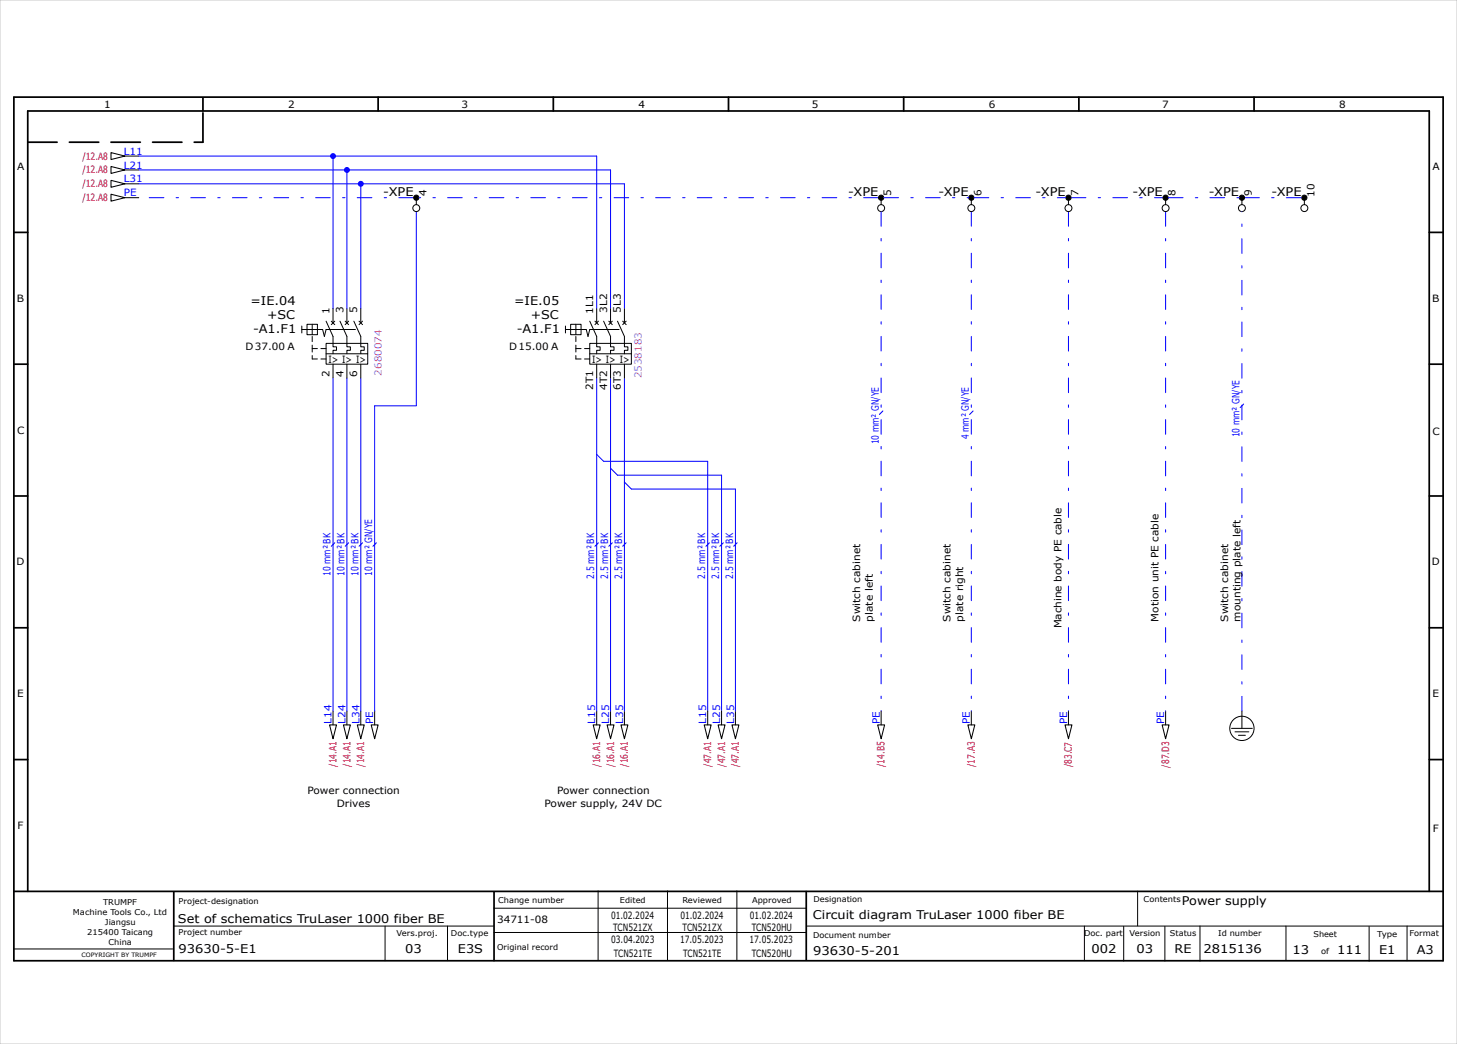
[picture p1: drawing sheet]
<svg xmlns="http://www.w3.org/2000/svg" width="420mm" height="301mm" viewBox="0 0 420 301" stroke-linecap="round" stroke-linejoin="round" font-family="sans-serif">
<g fill="none" stroke="#000" stroke-width=".5">
<path d="M4 28h412v249h-412zM58.5 28.2v3.8M109 28v4M159.5 28v4M210 28v4M260.5 28v4M311 28v4M361.5 28v4M4 67h4M412 67h4M4 105h4M412 105h4"/>
<path d="M4 143h4M412 143h4M4 181h4M412 181h4M4 219h4M412 219h4M4 257h412M8 257v-225h404v225M50.1 257.1v19.8M142.4 257.2v19.8M232.4 257.1v19.7"/>
</g>
<g fill="none" stroke="#000" stroke-width=".29">
<path d="M36 45h4M36 49h4M36 53h4M36 57h4M120 57.7v1.3M254 57.7v1.3M280 57.7v1.3M308 57.7v1.3M336 57.7v1.3M358 57.7v1.3M376 57.7v1.3M87 95h6l.5 2 .5-2"/>
<path d="M87 94v2M88.5 93.5h3v3h-3zM90 93.5v3M90 97v1.5M90 99.5v2M94 99h12v6h-12zM94 92.6l2 4.4v3h1v1h-1v1M95.5 92.6l1 1M96 89v4M96.5 92.6l-1 1M98 92.6l2 4.4v3h1v1h-1v1M99.5 92.6l1 1"/>
<path d="M100 89v4M100.5 92.6l-1 1M102 92.6l2 4.4v3h1v1h-1v1M103.5 92.6l1 1M104 89v4M104.5 92.6l-1 1M163 95h6l.5 2 .5-2M163 94v2M164.5 93.5h3v3h-3zM166 93.5v3M166 97v1.5M166 99.5v2"/>
<path d="M170 99h12v6h-12zM170 92.6l2 4.4v3h1v1h-1v1M171.5 92.6l1 1M172 89v4M172.5 92.6l-1 1M174 92.6l2 4.4v3h1v1h-1v1M175.5 92.6l1 1M176 89v4M176.5 92.6l-1 1M178 92.6l2 4.4v3h1v1h-1v1M179.5 92.6l1 1M180 89v4"/>
<path d="M180.5 92.6l-1 1M90 102.5v1h1.5M90 100.5h1.5M92.5 100.5h1.5M92.5 103.5h1.5M94 102h12M96 105v4M100 105v4M104 105v4M166 100.5h1.5M166 102.5v1h1.5M168.5 100.5h1.5"/>
<path d="M168.5 103.5h1.5M170 102h12M172 105v4M176 105v4M180 105v4M96 205v4M100 205v4M104 205v4M108 205v4M172 205v4M176 205v4M180 205v4"/>
<path d="M204 205v4M208 205v4M212 205v4M254 205v4M280 205v4M308 205v4M336 205v4M355 210h6M356 211h4M357 212h2M358 205v5M172.4 256.9v20"/>
<path d="M192.4 256.9v20M212.4 256.9v20M327.9 256.9v10M4.1 273.6h45.7M50.1 267h92.2M111 267v10M129 267v10M142.4 261.9h90M142.4 268.9h90M232.5 267h183.5M312.6 267v10M323.9 267.1v10"/>
<path d="M335.8 267.1v10M345.9 267v10.1M370.7 267v9.8M394.7 267.1v10M405.6 267v10"/>
<circle cx="120" cy="60" r="1"/>
<circle cx="254" cy="60" r="1"/>
<circle cx="280" cy="60" r="1"/>
<circle cx="308" cy="60" r="1"/>
<circle cx="336" cy="60" r="1"/>
<circle cx="358" cy="60" r="1"/>
<circle cx="376" cy="60" r="1"/>
<circle cx="358" cy="210" r="3.5"/>
</g>
<path d="M8 41h50.5M58.5 41v-8.8" fill="none" stroke="#000" stroke-width=".5" stroke-dasharray="8.5 3.5"/>
<path d="M0 0h420v301h-420z" fill="none" stroke="#c9c9c9" stroke-width=".29"/>
<g fill="none" stroke="#000" stroke-width=".3">
<path d="M32 44l4 1-4 1zM32 48l4 1-4 1zM32 52l4 1-4 1zM32 56l4 1-4 1zM95 209h2l-1 4zM99 209h2l-1 4zM103 209h2l-1 4zM107 209h2l-1 4zM171 209h2l-1 4zM175 209h2l-1 4zM179 209h2l-1 4zM203 209h2l-1 4z"/>
<path d="M207 209h2l-1 4zM211 209h2l-1 4zM253 209h2l-1 4zM279 209h2l-1 4zM307 209h2l-1 4zM335 209h2l-1 4z"/>
</g>
<g fill="none" stroke="#00f" stroke-width=".29">
<path d="M40 45h132v44M40 49h136v40M40 53h140v36M96 45v44M100 49v40M104 53v36M120 61v56h-12v88M96 109v96M100 109v96M104 109v96M172 109v96M176 109v96"/>
<path d="M180 109v96M172 131l2 2h30v72M176 135l2 2h30v68M180 139l2 2h30v64"/>
</g>
<path d="M119.2 57h-79.2M253.2 57h-132.4M254.8 57h24.4M280.8 57h26.4M308.8 57h26.4M336.8 57h20.4M358.8 57h16.4M254 61v144M280 61v144M308 61v144M336 61v144M358 205v-144" fill="none" stroke="#00f" stroke-width=".29" stroke-dasharray="4.2 3.5 .7 3.5"/>
<g fill="#000" stroke="#000" stroke-width=".29">
<circle cx="120" cy="57" r=".75"/>
<circle cx="254" cy="57" r=".75"/>
<circle cx="280" cy="57" r=".75"/>
<circle cx="308" cy="57" r=".75"/>
<circle cx="336" cy="57" r=".75"/>
<circle cx="358" cy="57" r=".75"/>
<circle cx="376" cy="57" r=".75"/>
</g>
<path d="M94 95h9M170 95h9" fill="none" stroke="#000" stroke-width=".29" stroke-dasharray="8.5 3.5"/>
<g fill="#00f">
<circle cx="96" cy="45" r=".85"/>
<circle cx="100" cy="49" r=".85"/>
<circle cx="104" cy="53" r=".85"/>
</g>
<g fill="none" stroke="#00f" stroke-width=".3">
<path d="M254.5 118.5l-1 1M280.5 118.5l-1 1M358.5 116.5l-1 1M96.5 156.5l-1 1M100.5 156.5l-1 1M104.5 156.5l-1 1M108.5 156.5l-1 1M172.5 156.5l-1 1M176.5 156.5l-1 1M180.5 156.5l-1 1M204.5 156.5l-1 1M208.5 156.5l-1 1"/>
<path d="M212.5 156.5l-1 1"/>
</g>
<g font-size="3.5">
<text x="110.5" y="56.5">-XPE</text>
<text x="244.5" y="56.5">-XPE</text>
<text x="270.5" y="56.5">-XPE</text>
<text x="298.5" y="56.5">-XPE</text>
<text x="326.5" y="56.5">-XPE</text>
<text x="348.5" y="56.5">-XPE</text>
<text x="366.5" y="56.5">-XPE</text>
<text x="72.2" y="88">=IE.04</text>
<text x="148.2" y="88">=IE.05</text>
<text x="77" y="92">+SC</text>
<text x="153" y="92">+SC</text>
<text x="73" y="96">-A1.F1</text>
<text x="149" y="96">-A1.F1</text>
<text x="340.7" y="261">Power supply</text>
<text x="51.3" y="266">Set of schematics TruLaser 1000 fiber BE</text>
<text x="234.3" y="265">Circuit diagram TruLaser 1000 fiber BE</text>
<text x="51.5" y="274.7">93630-5-E1</text>
<text x="116.8" y="274.9">03</text>
<text x="132" y="274.9">E3S</text>
<text x="234.4" y="275.3">93630-5-201</text>
<text x="314.6" y="274.8">002</text>
<text x="327.6" y="274.9">03</text>
<text x="338.6" y="274.8">RE</text>
<text x="346.9" y="274.7">2815136</text>
<text x="372.6" y="275">13</text>
<text x="385.4" y="275">111</text>
<text x="397.6" y="275">E1</text>
<text x="408.4" y="275">A3</text>
</g>
<g font-size="2.9">
<text x="30" y="31">1</text>
<text x="83" y="31">2</text>
<text x="133.1" y="31">3</text>
<text x="184.1" y="31">4</text>
<text x="234.1" y="31">5</text>
<text x="285" y="31">6</text>
<text x="335" y="31">7</text>
<text x="386" y="31">8</text>
<text x="5" y="49">A</text>
<text x="413" y="49">A</text>
<text x="122.9" y="56.4" transform="rotate(-90 122.9 56.4)">4</text>
<text x="256.9" y="56.5" transform="rotate(-90 256.9 56.5)">5</text>
<text x="282.9" y="56.5" transform="rotate(-90 282.9 56.5)">6</text>
<text x="310.9" y="56.5" transform="rotate(-90 310.9 56.5)">7</text>
<text x="338.9" y="56.4" transform="rotate(-90 338.9 56.4)">8</text>
<text x="360.9" y="56.4" transform="rotate(-90 360.9 56.4)">9</text>
<text x="378.9" y="56.7" transform="rotate(-90 378.9 56.7)">10</text>
<text x="4.8" y="87">B</text>
<text x="412.8" y="87">B</text>
<text x="95" y="90.4" transform="rotate(-90 95 90.4)">1</text>
<text x="99" y="90.2" transform="rotate(-90 99 90.2)">3</text>
<text x="103" y="90.2" transform="rotate(-90 103 90.2)">5</text>
<text x="171" y="90.4" transform="rotate(-90 171 90.4)">1L1</text>
<text x="175" y="90.2" transform="rotate(-90 175 90.2)">3L2</text>
<text x="179" y="90.2" transform="rotate(-90 179 90.2)">5L3</text>
<text x="70.8" y="101">D37.00 A</text>
<text x="146.8" y="101">D15.00 A</text>
<text x="94.7" y="104.6">I&gt; I&gt; I&gt;</text>
<text x="170.7" y="104.6">I&gt; I&gt; I&gt;</text>
<text x="95" y="108.7" transform="rotate(-90 95 108.7)">2</text>
<text x="99" y="108.8" transform="rotate(-90 99 108.8)">4</text>
<text x="103" y="108.8" transform="rotate(-90 103 108.8)">6</text>
<text x="171" y="112.3" transform="rotate(-90 171 112.3)">2T1</text>
<text x="175" y="112.4" transform="rotate(-90 175 112.4)">4T2</text>
<text x="179" y="112.4" transform="rotate(-90 179 112.4)">6T3</text>
<text x="5" y="125">C</text>
<text x="413" y="125.5">C</text>
<text x="4.8" y="163">D</text>
<text x="412.7" y="163">D</text>
<text x="248" y="179.2" transform="rotate(-90 248 179.2)">Switch cabinet</text>
<text x="251.6" y="179.2" transform="rotate(-90 251.6 179.2)">plate left</text>
<text x="274" y="179.2" transform="rotate(-90 274 179.2)">Switch cabinet</text>
<text x="277.6" y="179.2" transform="rotate(-90 277.6 179.2)">plate right</text>
<text x="334" y="179.2" transform="rotate(-90 334 179.2)">Motion unit PE cable</text>
<text x="354" y="179.2" transform="rotate(-90 354 179.2)">Switch cabinet</text>
<text x="357.6" y="179.2" transform="rotate(-90 357.6 179.2)">mounting plate left</text>
<text x="306" y="181.2" transform="rotate(-90 306 181.2)">Machine body PE cable</text>
<text x="5" y="201">E</text>
<text x="413" y="201">E</text>
<text x="88.6" y="229">Power connection</text>
<text x="97" y="232.6">Drives</text>
<text x="157" y="232.6">Power supply, 24V DC</text>
<text x="160.6" y="229">Power connection</text>
<text x="5.1" y="239">F</text>
<text x="413" y="240">F</text>
<text x="143.3" y="266">34711-08</text>
<text x="176.1" y="264.9">01.02.2024</text>
<text x="176.8" y="268.4">TCN521ZX</text>
<text x="196.1" y="264.9">01.02.2024</text>
<text x="196.8" y="268.4">TCN521ZX</text>
<text x="216.1" y="264.9">01.02.2024</text>
<text x="216.7" y="268.4">TCN520HU</text>
<text x="176.2" y="271.9">03.04.2023</text>
<text x="176.9" y="275.9">TCN521TE</text>
<text x="196" y="271.9">17.05.2023</text>
<text x="196.9" y="275.9">TCN521TE</text>
<text x="216" y="271.9">17.05.2023</text>
<text x="216.7" y="275.9">TCN520HU</text>
</g>
<g font-size="2.9" fill="#b60000">
<text x="23.8" y="46">/12.A8</text>
<text x="23.8" y="50">/12.A8</text>
<text x="23.8" y="54">/12.A8</text>
<text x="23.8" y="58">/12.A8</text>
<text x="97" y="221.1" transform="rotate(-90 97 221.1)">/14.A1</text>
<text x="101" y="221.1" transform="rotate(-90 101 221.1)">/14.A1</text>
<text x="105" y="221.1" transform="rotate(-90 105 221.1)">/14.A1</text>
<text x="173" y="221.1" transform="rotate(-90 173 221.1)">/16.A1</text>
<text x="177" y="221.1" transform="rotate(-90 177 221.1)">/16.A1</text>
<text x="181" y="221.1" transform="rotate(-90 181 221.1)">/16.A1</text>
<text x="205" y="221.1" transform="rotate(-90 205 221.1)">/47.A1</text>
<text x="209" y="221.1" transform="rotate(-90 209 221.1)">/47.A1</text>
<text x="213" y="221.1" transform="rotate(-90 213 221.1)">/47.A1</text>
<text x="255" y="221.1" transform="rotate(-90 255 221.1)">/14.B5</text>
<text x="281" y="221.1" transform="rotate(-90 281 221.1)">/17.A3</text>
<text x="309" y="221.2" transform="rotate(-90 309 221.2)">/83.C7</text>
<text x="337" y="221.3" transform="rotate(-90 337 221.3)">/87.D3</text>
</g>
<g font-size="2.9" fill="#00f">
<text x="35.7" y="44.6">L11</text>
<text x="35.7" y="48.6">L21</text>
<text x="35.7" y="52.6">L31</text>
<text x="35.7" y="56.6">PE</text>
<text x="253.3" y="128.1" transform="rotate(-90 253.3 128.1)">10 mm² GN/YE</text>
<text x="279.3" y="126.7" transform="rotate(-90 279.3 126.7)">4 mm² GN/YE</text>
<text x="357.3" y="126.1" transform="rotate(-90 357.3 126.1)">10 mm² GN/YE</text>
<text x="95.3" y="166.1" transform="rotate(-90 95.3 166.1)">10 mm² BK</text>
<text x="99.3" y="166.1" transform="rotate(-90 99.3 166.1)">10 mm² BK</text>
<text x="103.3" y="166.1" transform="rotate(-90 103.3 166.1)">10 mm² BK</text>
<text x="107.3" y="166.1" transform="rotate(-90 107.3 166.1)">10 mm² GN/YE</text>
<text x="171.3" y="166.8" transform="rotate(-90 171.3 166.8)">2.5 mm² BK</text>
<text x="175.3" y="166.8" transform="rotate(-90 175.3 166.8)">2.5 mm² BK</text>
<text x="179.3" y="166.8" transform="rotate(-90 179.3 166.8)">2.5 mm² BK</text>
<text x="203.3" y="166.8" transform="rotate(-90 203.3 166.8)">2.5 mm² BK</text>
<text x="207.3" y="166.8" transform="rotate(-90 207.3 166.8)">2.5 mm² BK</text>
<text x="211.3" y="166.8" transform="rotate(-90 211.3 166.8)">2.5 mm² BK</text>
<text x="95.6" y="208.7" transform="rotate(-90 95.6 208.7)">L14</text>
<text x="99.6" y="208.7" transform="rotate(-90 99.6 208.7)">L24</text>
<text x="103.6" y="208.7" transform="rotate(-90 103.6 208.7)">L34</text>
<text x="107.6" y="208.7" transform="rotate(-90 107.6 208.7)">PE</text>
<text x="171.6" y="208.7" transform="rotate(-90 171.6 208.7)">L15</text>
<text x="175.6" y="208.7" transform="rotate(-90 175.6 208.7)">L25</text>
<text x="179.6" y="208.7" transform="rotate(-90 179.6 208.7)">L35</text>
<text x="203.6" y="208.7" transform="rotate(-90 203.6 208.7)">L15</text>
<text x="207.6" y="208.7" transform="rotate(-90 207.6 208.7)">L25</text>
<text x="211.6" y="208.7" transform="rotate(-90 211.6 208.7)">L35</text>
<text x="253.6" y="208.7" transform="rotate(-90 253.6 208.7)">PE</text>
<text x="279.6" y="208.7" transform="rotate(-90 279.6 208.7)">PE</text>
<text x="307.6" y="208.7" transform="rotate(-90 307.6 208.7)">PE</text>
<text x="335.6" y="208.7" transform="rotate(-90 335.6 208.7)">PE</text>
</g>
<g font-size="2.9" fill="#f0f">
<text x="110.1" y="108.3" transform="rotate(-90 110.1 108.3)">2680074</text>
<text x="185" y="109.1" transform="rotate(-90 185 109.1)">2538183</text>
</g>
<g font-size="2.3">
<text x="21" y="263.8">Machine Tools Co., Ltd</text>
<text x="29.7" y="260.8">TRUMPF</text>
<text x="51.5" y="260.7">Project-designation</text>
<text x="143.6" y="260.4">Change number</text>
<text x="178.7" y="260.4">Edited</text>
<text x="196.7" y="260.4">Reviewed</text>
<text x="216.8" y="260.4">Approved</text>
<text x="234.5" y="260.2">Designation</text>
<text x="329.7" y="260.1">Contents</text>
<text x="25.2" y="269.6">215400 Taicang</text>
<text x="30.3" y="266.7">Jiangsu</text>
<text x="51.5" y="269.7">Project number</text>
<text x="114.3" y="269.9">Vers.proj.</text>
<text x="130" y="269.9">Doc.type</text>
<text x="312.5" y="269.8">Doc. part</text>
<text x="325.6" y="269.9">Version</text>
<text x="337.3" y="269.8">Status</text>
<text x="351.2" y="269.8">Id number</text>
<text x="406.4" y="270">Format</text>
<text x="31.3" y="272.5">China</text>
<text x="143.3" y="273.9">Original record</text>
<text x="234.4" y="270.3">Document number</text>
<text x="378.6" y="270">Sheet</text>
<text x="380.8" y="275">of</text>
<text x="397" y="270">Type</text>
</g>
<text font-size="1.7" x="23.5" y="275.8">COPYRIGHT BY TRUMPF</text>
</svg>
